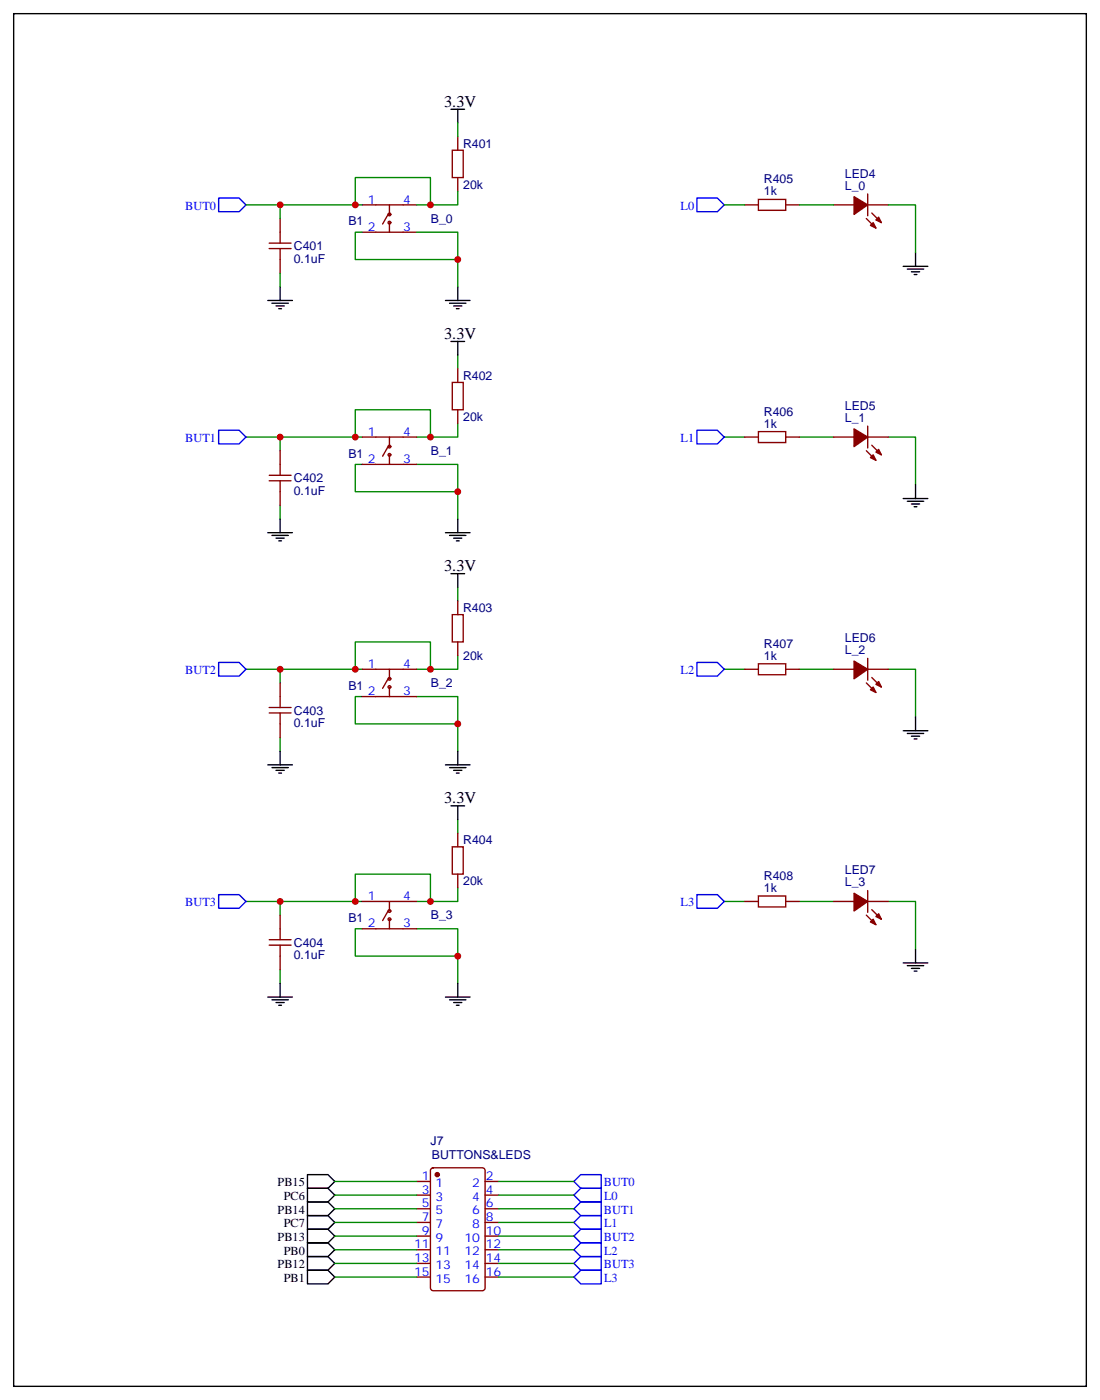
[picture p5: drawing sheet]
<svg xmlns="http://www.w3.org/2000/svg" width="284mm" height="362mm" viewBox="0 0 284 362" stroke-linecap="round" stroke-linejoin="round" font-family="sans-serif">
<g fill="none" stroke="#000" stroke-width=".35">
<path d="M3.5 3.5h277v354.6h-277zM116.4 28.2h3.5M118.2 28.2v3.6M69.1 77.6h6.4M70.2 78.3h4.2M71.3 79h2.1M72 79.7h.7M72.3 74.1v3.5M115 77.6h6.4M116.1 78.3h4.2M117.1 79h2.1M117.8 79.7h.7"/>
<path d="M118.2 74.1v3.5M233.2 68.8h6.3M234.2 69.5h4.3M235.3 70.2h2.1M236 70.9h.7M236.4 65.3v3.5M116.4 88.2h3.5M118.2 88.2v3.5M69.1 137.6h6.4M70.2 138.3h4.2M71.3 139h2.1M72 139.7h.7"/>
<path d="M72.3 134.1v3.5M115 137.6h6.4M116.1 138.3h4.2M117.1 139h2.1M117.8 139.7h.7M118.2 134.1v3.5M233.2 128.8h6.3M234.2 129.5h4.3M235.3 130.2h2.1M236 130.9h.7M236.4 125.2v3.6M116.4 148.2h3.5"/>
<path d="M118.2 148.2v3.5M69.1 197.6h6.4M70.2 198.3h4.2M71.3 199h2.1M72 199.7h.7M72.3 194v3.6M115 197.6h6.4M116.1 198.3h4.2M117.1 199h2.1M117.8 199.7h.7M118.2 194v3.6M233.2 188.7h6.3"/>
<path d="M234.2 189.4h4.3M235.3 190.1h2.1M236 190.9h.7M236.4 185.2v3.5M116.4 208.1h3.5M118.2 208.1v3.6M69.1 257.5h6.4M70.2 258.2h4.2M71.3 258.9h2.1M72 259.6h.7M72.3 254v3.5M115 257.5h6.4"/>
<path d="M116.1 258.2h4.2M117.1 258.9h2.1M117.8 259.6h.7M118.2 254v3.5M233.2 248.7h6.3M234.2 249.4h4.3M235.3 250.1h2.1M236 250.8h.7M236.4 245.2v3.5M79.4 303.4h5.3l1.7 1.8-1.7 1.7h-5.3zM79.4 306.9h5.3l1.7 1.8-1.7 1.7h-5.3zM79.4 310.4h5.3l1.7 1.8-1.7 1.8h-5.3z"/>
<path d="M79.4 314h5.3l1.7 1.7-1.7 1.8h-5.3zM79.4 317.5h5.3l1.7 1.8-1.7 1.7h-5.3zM79.4 321h5.3l1.7 1.8-1.7 1.8h-5.3zM79.4 324.6h5.3l1.7 1.7-1.7 1.8h-5.3zM79.4 328.1h5.3l1.7 1.7-1.7 1.8h-5.3z"/>
</g>
<g fill="none" stroke="#870000" stroke-width=".35">
<path d="M116.8 38.8h2.8v7.1h-2.8zM118.2 35.3v3.5M72.3 56.4v6.4M93.5 60h14.1M93.5 52.9h14.1M100.2 55.4l-1.4 2.5M100.5 52.9v2.5M100.5 57.5v2.5M118.2 45.9v3.5M192.3 52.9h3.5M195.8 51.5h7v2.8h-7zM202.8 52.9h3.6"/>
<path d="M215.2 52.9h5.3M223.7 56.4l2.4 2.5M224 52.9h5.3M224 50.1v5.6M225.1 55l2.4 2.5M69.5 62.8h5.6M69.5 64.2h5.6M72.3 64.2v6.4M116.8 98.8h2.8v7h-2.8zM118.2 95.2v3.6M72.3 116.4v6.4M93.5 112.9h14.1"/>
<path d="M93.5 119.9h14.1M100.2 115.4l-1.4 2.4M100.5 112.9v2.5M100.5 117.5v2.4M118.2 105.8v3.6M192.3 112.9h3.5M195.8 111.5h7v2.8h-7zM202.8 112.9h3.6M215.2 112.9h5.3M223.7 116.4l2.4 2.5M224 110.1v5.6M224 112.9h5.3"/>
<path d="M225.1 115l2.4 2.5M69.5 122.8h5.6M69.5 124.2h5.6M72.3 124.2v6.3M116.8 158.7h2.8v7.1h-2.8zM118.2 155.2v3.5M72.3 176.4v6.3M93.5 172.9h14.1M93.5 179.9h14.1M100.2 175.3l-1.4 2.5M100.5 172.9v2.4M100.5 177.4v2.5"/>
<path d="M118.2 165.8v3.5M192.3 172.9h3.5M195.8 171.4h7v2.9h-7zM202.8 172.9h3.6M215.2 172.9h5.3M223.7 176.4l2.4 2.5M224 170v5.7M224 172.9h5.3M225.1 175l2.4 2.4M69.5 182.7h5.6M69.5 184.1h5.6M72.3 184.1v6.4"/>
<path d="M116.8 218.7h2.8v7.1h-2.8zM118.2 215.2v3.5M72.3 236.4v6.3M93.5 232.8h14.1M93.5 239.9h14.1M100.2 235.3l-1.4 2.5M100.5 232.8v2.5M100.5 237.4v2.5M118.2 225.8v3.5M192.3 232.8h3.5M195.8 231.4h7v2.8h-7zM202.8 232.8h3.6"/>
<path d="M215.2 232.8h5.3M223.7 236.4l2.4 2.4M224 230v5.7M224 232.8h5.3M225.1 234.9l2.4 2.5M69.5 242.7h5.6M69.5 244.1h5.6M72.3 244.1v6.4M107.6 305.2h3.5M107.6 308.7h3.5M107.6 312.2h3.5M107.6 315.7h3.5"/>
<path d="M107.6 319.3h3.5M111.4 301.8l.4-.2h12.7a.71 .71 0 0 1 .7 .7v30.6l-.7 .5h-12.7l-.5-.3-.2-.4v-30.4zM125.2 305.2h3.6M125.2 308.7h3.6M125.2 312.2h3.6M125.2 315.7h3.6M125.2 319.3h3.6M107.6 329.8h3.5M107.6 326.3h3.5M107.6 322.8h3.5M125.2 329.8h3.6M125.2 326.3h3.6"/>
<path d="M125.2 322.8h3.6"/>
<circle cx="100.5" cy="55.4" r=".35"/>
<circle cx="100.5" cy="57.5" r=".35"/>
<circle cx="100.5" cy="115.4" r=".35"/>
<circle cx="100.5" cy="117.5" r=".35"/>
<circle cx="100.5" cy="175.3" r=".35"/>
<circle cx="100.5" cy="177.4" r=".35"/>
<circle cx="100.5" cy="235.3" r=".35"/>
<circle cx="100.5" cy="237.4" r=".35"/>
</g>
<g fill="none" stroke="#008700" stroke-width=".35">
<path d="M118.2 31.8v3.5M63.5 52.9h30M72.3 52.9v3.5M91.7 52.9v-7h19.4v7M93.5 60h-1.8v7h26.5M107.6 60h10.6v14.1M118.2 49.4v3.5h-10.6M187 52.9h5.3M206.4 52.9h8.8M229.3 52.9h7.1v12.4M72.3 70.6v3.5M118.2 91.7v3.5"/>
<path d="M63.5 112.9h30M72.3 112.9v3.5M91.7 112.9v-7.1h19.4v7.1M93.5 119.9h-1.8v7.1h26.5M107.6 119.9h10.6v14.2M118.2 109.4v3.5h-10.6M187 112.9h5.3M206.4 112.9h8.8M229.3 112.9h7.1v12.3M72.3 130.5v3.6M118.2 151.7v3.5M63.5 172.9h30"/>
<path d="M72.3 172.9v3.5M91.7 172.9v-7.1h19.4v7.1M93.5 179.9h-1.8v7.1h26.5M107.6 179.9h10.6v14.1M118.2 169.3v3.6h-10.6M187 172.9h5.3M206.4 172.9h8.8M229.3 172.9h7.1v12.3M72.3 190.5v3.5M118.2 211.7v3.5M63.5 232.8h30M72.3 232.8v3.6"/>
<path d="M91.7 232.8v-7h19.4v7M93.5 239.9h-1.8v7h26.5M107.6 239.9h10.6v14.1M118.2 229.3v3.5h-10.6M187 232.8h5.3M206.4 232.8h8.8M229.3 232.8h7.1v12.4M72.3 250.5v3.5M86.4 305.2h21.2M86.4 308.7h21.2M86.4 312.2h21.2M86.4 315.7h21.2"/>
<path d="M86.4 319.3h21.2M128.8 305.2h19.4M128.8 308.7h19.4M128.8 312.2h19.4M128.8 315.7h19.4M128.8 319.3h19.4M86.4 322.8h21.2M86.4 326.3h21.2M86.4 329.8h21.2M128.8 322.8h19.4M128.8 326.3h19.4M128.8 329.8h19.4"/>
</g>
<g fill="none" stroke="#00f" stroke-width=".35">
<path d="M56.4 51.2h5.3l1.8 1.7-1.8 1.8h-5.3zM179.9 51.2h5.3l1.8 1.7-1.8 1.8h-5.3zM56.4 111.1h5.3l1.8 1.8-1.8 1.8h-5.3zM179.9 111.1h5.3l1.8 1.8-1.8 1.8h-5.3zM56.4 171.1h5.3l1.8 1.8-1.8 1.7h-5.3zM179.9 171.1h5.3l1.8 1.8-1.8 1.7h-5.3zM56.4 231.1h5.3l1.8 1.7-1.8 1.8h-5.3zM179.9 231.1h5.3l1.8 1.7-1.8 1.8h-5.3zM148.2 305.2l1.7-1.8h5.3v3.5h-5.3zM148.2 308.7l1.7-1.8h5.3v3.5h-5.3zM148.2 312.2l1.7-1.8h5.3v3.6h-5.3zM148.2 315.7l1.7-1.7h5.3v3.5h-5.3z"/>
<path d="M149.9 317.5h5.3v3.5h-5.3l-1.7-1.7zM148.2 322.8l1.7-1.8h5.3v3.6h-5.3zM148.2 329.8l1.7-1.7h5.3v3.5h-5.3zM149.9 324.6h5.3v3.5h-5.3l-1.7-1.8z"/>
</g>
<g fill="#870000" stroke="#870000" stroke-width=".35">
<path d="M220.5 50.8l3.5 2.1-3.5 2.5z"/>
<path d="M225.4 57.5l.7 1.4-1.4-.7z"/>
<path d="M226.8 56.1l.7 1.4-1.4-.7z"/>
<path d="M220.5 110.8l3.5 2.1-3.5 2.5z"/>
<path d="M224.7 118.2l.7-.7 .7 1.4z"/>
<path d="M226.1 116.8l.7-.7 .7 1.4z"/>
<path d="M220.5 170.7l3.5 2.2-3.5 2.4z"/>
<path d="M224.7 178.2l.7-.8 .7 1.5z"/>
<path d="M226.1 176.7l.7-.7 .7 1.4z"/>
<path d="M220.5 230.7l3.5 2.1-3.5 2.5z"/>
<path d="M224.7 238.1l.7-.7 .7 1.4z"/>
<path d="M226.1 236.7l.7-.7 .7 1.4z"/>
<circle cx="112.9" cy="303.4" r=".53"/>
</g>
<g fill="#c00">
<circle cx="72.3" cy="112.9" r=".88"/>
<circle cx="118.2" cy="127" r=".88"/>
<circle cx="72.3" cy="172.9" r=".88"/>
<circle cx="118.2" cy="187" r=".88"/>
<circle cx="72.3" cy="232.8" r=".88"/>
<circle cx="118.2" cy="246.9" r=".88"/>
<circle cx="91.7" cy="112.9" r=".88"/>
<circle cx="111.1" cy="112.9" r=".88"/>
<circle cx="91.7" cy="172.9" r=".88"/>
<circle cx="111.1" cy="172.9" r=".88"/>
<circle cx="91.7" cy="232.8" r=".88"/>
<circle cx="111.1" cy="232.8" r=".88"/>
<circle cx="118.2" cy="67" r=".88"/>
<circle cx="72.3" cy="52.9" r=".88"/>
<circle cx="91.7" cy="52.9" r=".88"/>
<circle cx="111.1" cy="52.9" r=".88"/>
</g>
<g font-size="4.2">
<text x="114.7" y="27.5">3.3V</text>
<text x="114.7" y="87.5">3.3V</text>
<text x="114.7" y="147.5">3.3V</text>
<text x="114.7" y="207.4">3.3V</text>
</g>
<g font-size="3.2" fill="#000080">
<text x="119.5" y="38.2">R401</text>
<text x="197.2" y="47.4">R405</text>
<text x="218.1" y="45.9">LED4</text>
<text x="119.6" y="48.8">20k</text>
<text x="197.2" y="50.4">1k</text>
<text x="218.1" y="49">L_0</text>
<text x="90" y="58.2">B1</text>
<text x="111.2" y="57.6">B_0</text>
<text x="75.8" y="64.6">C401</text>
<text x="75.8" y="67.8">0.1uF</text>
<text x="119.5" y="98.2">R402</text>
<text x="197.2" y="107.3">R406</text>
<text x="218.1" y="105.9">LED5</text>
<text x="119.6" y="108.7">20k</text>
<text x="197.2" y="110.4">1k</text>
<text x="218.1" y="109">L_1</text>
<text x="90" y="118.2">B1</text>
<text x="111.2" y="117.5">B_1</text>
<text x="75.8" y="124.6">C402</text>
<text x="75.8" y="127.8">0.1uF</text>
<text x="119.5" y="158.1">R403</text>
<text x="197.2" y="167.3">R407</text>
<text x="218.1" y="165.8">LED6</text>
<text x="119.6" y="170.5">20k</text>
<text x="197.2" y="170.4">1k</text>
<text x="218.1" y="169">L_2</text>
<text x="90" y="178.2">B1</text>
<text x="111.2" y="177.5">B_2</text>
<text x="75.8" y="184.6">C403</text>
<text x="75.8" y="187.8">0.1uF</text>
<text x="119.6" y="218.1">R404</text>
<text x="197.2" y="227.3">R408</text>
<text x="218.1" y="225.8">LED7</text>
<text x="119.6" y="228.7">20k</text>
<text x="197.2" y="230.4">1k</text>
<text x="218.1" y="229">L_3</text>
<text x="90" y="238.1">B1</text>
<text x="111.2" y="237.5">B_3</text>
<text x="75.8" y="244.6">C404</text>
<text x="75.8" y="247.8">0.1uF</text>
<text x="111.2" y="295.7">J7</text>
<text x="111.5" y="299.2">BUTTONS&amp;LEDS</text>
</g>
<g font-size="3.2" fill="#00f">
<text x="95" y="52.6">1</text>
<text x="104.1" y="52.6">4</text>
<text x="47.8" y="54.2">BUT0</text>
<text x="95" y="59.6">2</text>
<text x="104.1" y="59.6">3</text>
<text x="175.7" y="54.2">L0</text>
<text x="95" y="112.5">1</text>
<text x="104.1" y="112.5">4</text>
<text x="47.8" y="114.2">BUT1</text>
<text x="95" y="119.6">2</text>
<text x="104.1" y="119.6">3</text>
<text x="175.7" y="114.2">L1</text>
<text x="95" y="172.5">1</text>
<text x="104.1" y="172.5">4</text>
<text x="47.8" y="174.1">BUT2</text>
<text x="95" y="179.6">2</text>
<text x="104.1" y="179.6">3</text>
<text x="175.7" y="174.1">L2</text>
<text x="95" y="232.5">1</text>
<text x="104.1" y="232.5">4</text>
<text x="47.8" y="234.1">BUT3</text>
<text x="95" y="239.5">2</text>
<text x="104.1" y="239.5">3</text>
<text x="175.7" y="234.1">L3</text>
<text x="108.9" y="304.8">1</text>
<text x="125.4" y="304.8">2</text>
<text x="108.9" y="308.3">3</text>
<text x="108.9" y="311.9">5</text>
<text x="112.4" y="306.6">1</text>
<text x="112.4" y="310.1">3</text>
<text x="121.9" y="310.1">4</text>
<text x="121.9" y="306.6">2</text>
<text x="125.4" y="311.9">6</text>
<text x="125.4" y="308.3">4</text>
<text x="155.9" y="306.4">BUT0</text>
<text x="155.9" y="310">L0</text>
<text x="108.9" y="315.4">7</text>
<text x="112.4" y="313.6">5</text>
<text x="112.4" y="317.1">7</text>
<text x="121.9" y="317.1">8</text>
<text x="121.9" y="313.6">6</text>
<text x="125.4" y="315.4">8</text>
<text x="155.9" y="313.5">BUT1</text>
<text x="155.9" y="317">L1</text>
<text x="106.9" y="322.4">11</text>
<text x="108.9" y="318.9">9</text>
<text x="112.4" y="320.7">9</text>
<text x="119.9" y="320.7">10</text>
<text x="125.4" y="322.4">12</text>
<text x="125.4" y="318.9">10</text>
<text x="155.9" y="320.5">BUT2</text>
<text x="106.9" y="326">13</text>
<text x="106.9" y="329.5">15</text>
<text x="112.4" y="324.2">11</text>
<text x="112.4" y="327.7">13</text>
<text x="119.9" y="327.7">14</text>
<text x="119.9" y="324.2">12</text>
<text x="125.4" y="329.5">16</text>
<text x="125.4" y="326">14</text>
<text x="155.9" y="327.6">BUT3</text>
<text x="155.9" y="324.1">L2</text>
<text x="112.4" y="331.3">15</text>
<text x="119.9" y="331.3">16</text>
<text x="155.9" y="331.1">L3</text>
</g>
<g font-size="3.2">
<text x="71.7" y="306.4">PB15</text>
<text x="73.2" y="310">PC6</text>
<text x="71.7" y="313.5">PB14</text>
<text x="73.2" y="317">PC7</text>
<text x="71.7" y="320.5">PB13</text>
<text x="71.7" y="327.6">PB12</text>
<text x="73.2" y="324.1">PB0</text>
<text x="73.2" y="331.1">PB1</text>
</g>
</svg>
